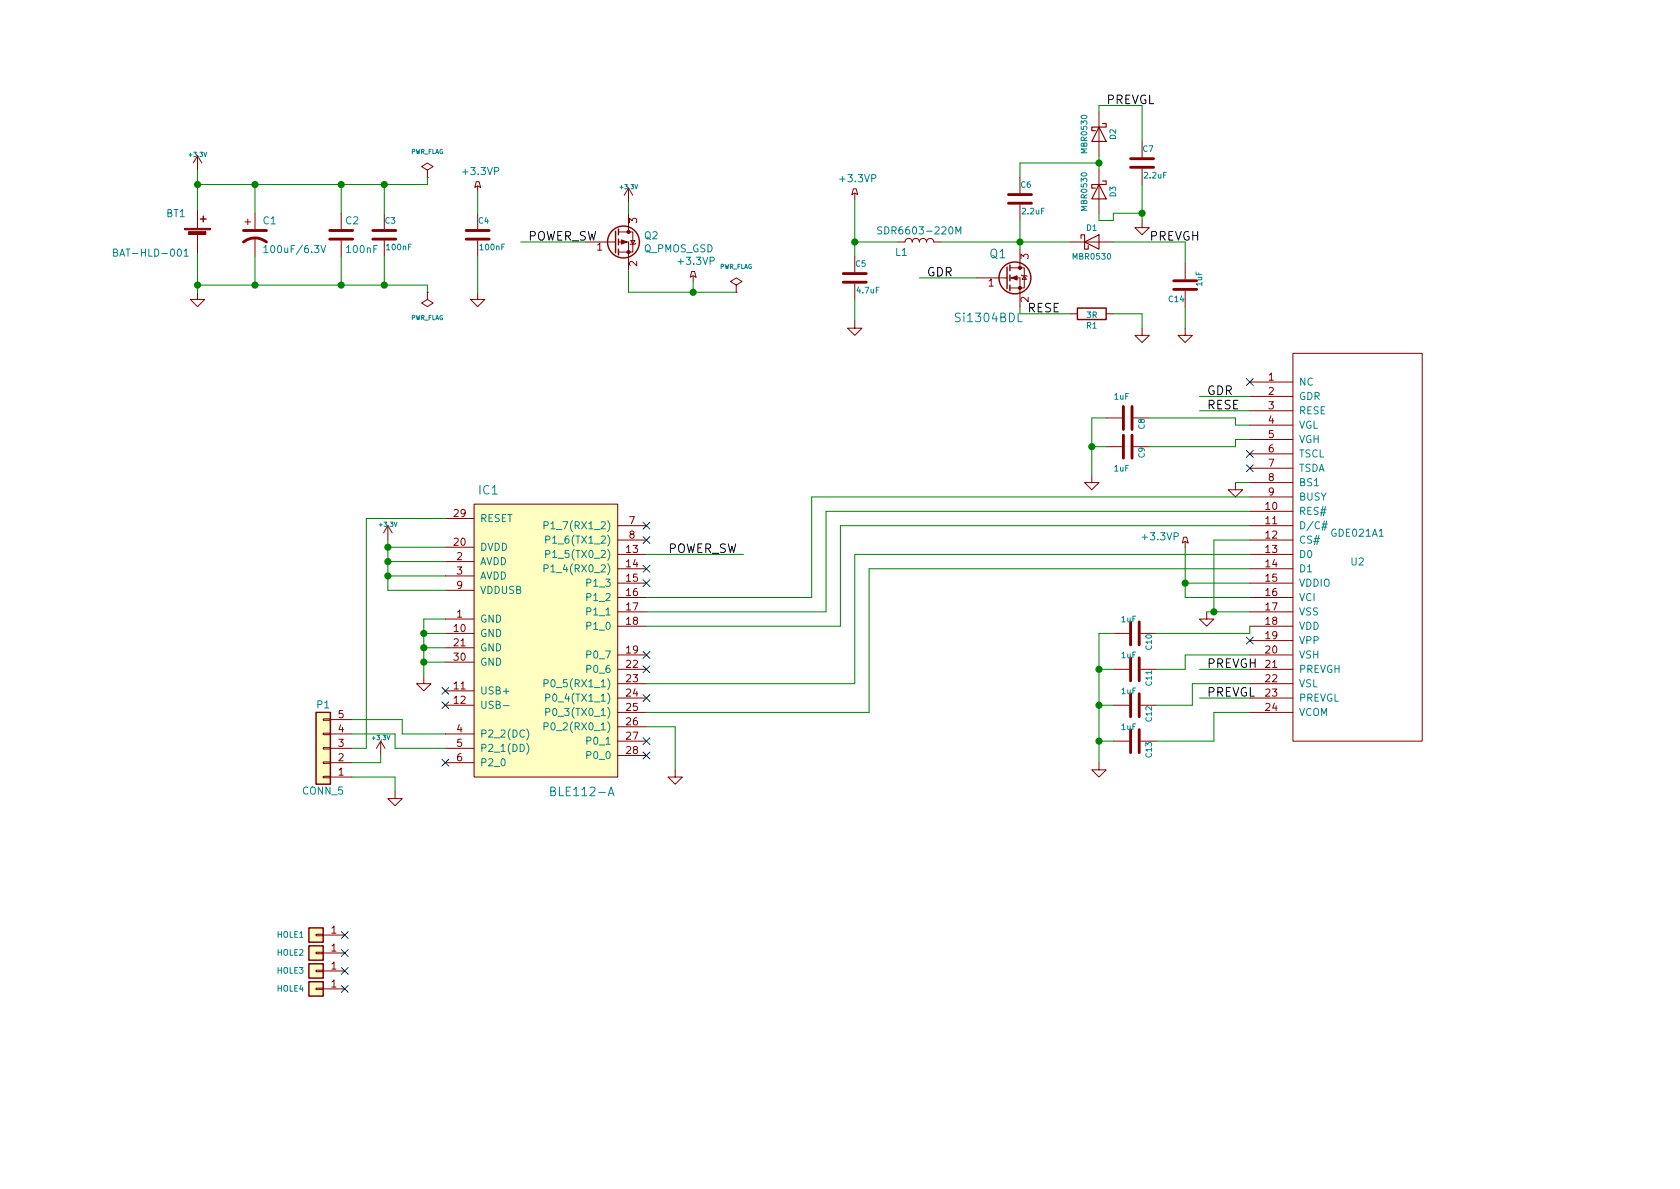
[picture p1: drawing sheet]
EESchema Schematic File Version 4
LIBS:epaperle-cache
EELAYER 26 0
EELAYER END
$Descr A4 11693 8268
encoding utf-8
Sheet 1 1
Title "EpaperLE"
Date ""
Rev "A"
Comp "Pavel Sorejs"
Comment1 ""
Comment2 ""
Comment3 ""
Comment4 ""
$EndDescr
$Comp
L GDE021A1:GDE021A1 U2
U 1 1
P 9450 3800
F 0 "U2" H 9450 3700 50  0000 C CNN
F 1 "GDE021A1" H 9450 3900 50  0000 C CNN
F 2 "Fpc:Hirose_FH12A-24S-0.5SH" H 9450 3800 50  0001 C CNN
F 3 "DOCUMENTATION" H 9450 3800 50  0001 C CNN
	1    9450 3800
	1    0    0    -1  
$EndComp
NoConn ~ 8700 2650
$Comp
L device:C C8
U 1 1
P 7850 2900
F 0 "C8" H 7850 3000 40  0000 L CNN
F 1 "1uF" V 7700 2800 40  0000 L CNN
F 2 "Capacitors_SMD:C_1206" H 7888 2750 30  0001 C CNN
F 3 "" H 7850 2900 60  0000 C CNN
	1    7850 2900
	0    1    1    0   
$EndComp
$Comp
L device:C C9
U 1 1
P 7850 3100
F 0 "C9" H 7850 3200 40  0000 L CNN
F 1 "1uF" V 8000 3000 40  0000 L CNN
F 2 "Capacitors_SMD:C_1206" H 7888 2950 30  0001 C CNN
F 3 "" H 7850 3100 60  0000 C CNN
	1    7850 3100
	0    1    1    0   
$EndComp
$Comp
L power:GND #PWR01
U 1 1
P 7600 3300
F 0 "#PWR01" H 7600 3300 30  0001 C CNN
F 1 "GND" H 7600 3230 30  0001 C CNN
F 2 "" H 7600 3300 60  0000 C CNN
F 3 "" H 7600 3300 60  0000 C CNN
	1    7600 3300
	1    0    0    -1  
$EndComp
$Comp
L power:GND #PWR02
U 1 1
P 8600 3350
F 0 "#PWR02" H 8600 3350 30  0001 C CNN
F 1 "GND" H 8600 3280 30  0001 C CNN
F 2 "" H 8600 3350 60  0000 C CNN
F 3 "" H 8600 3350 60  0000 C CNN
	1    8600 3350
	1    0    0    -1  
$EndComp
$Comp
L power:GND #PWR03
U 1 1
P 8400 4250
F 0 "#PWR03" H 8400 4250 30  0001 C CNN
F 1 "GND" H 8400 4180 30  0001 C CNN
F 2 "" H 8400 4250 60  0000 C CNN
F 3 "" H 8400 4250 60  0000 C CNN
	1    8400 4250
	1    0    0    -1  
$EndComp
$Comp
L device:C C10
U 1 1
P 7900 4400
F 0 "C10" H 7900 4500 40  0000 L CNN
F 1 "1uF" V 7800 4300 40  0000 L CNN
F 2 "Capacitors_SMD:C_1206" H 7938 4250 30  0001 C CNN
F 3 "" H 7900 4400 60  0000 C CNN
	1    7900 4400
	0    1    1    0   
$EndComp
$Comp
L device:C C11
U 1 1
P 7900 4650
F 0 "C11" H 7900 4750 40  0000 L CNN
F 1 "1uF" V 7800 4550 40  0000 L CNN
F 2 "Capacitors_SMD:C_1206" H 7938 4500 30  0001 C CNN
F 3 "" H 7900 4650 60  0000 C CNN
	1    7900 4650
	0    1    1    0   
$EndComp
$Comp
L device:C C12
U 1 1
P 7900 4900
F 0 "C12" H 7900 5000 40  0000 L CNN
F 1 "1uF" V 7800 4800 40  0000 L CNN
F 2 "Capacitors_SMD:C_1206" H 7938 4750 30  0001 C CNN
F 3 "" H 7900 4900 60  0000 C CNN
	1    7900 4900
	0    1    1    0   
$EndComp
$Comp
L device:C C13
U 1 1
P 7900 5150
F 0 "C13" H 7900 5250 40  0000 L CNN
F 1 "1uF" V 7800 5050 40  0000 L CNN
F 2 "Capacitors_SMD:C_1206" H 7938 5000 30  0001 C CNN
F 3 "" H 7900 5150 60  0000 C CNN
	1    7900 5150
	0    1    1    0   
$EndComp
$Comp
L power:GND #PWR04
U 1 1
P 7650 5300
F 0 "#PWR04" H 7650 5300 30  0001 C CNN
F 1 "GND" H 7650 5230 30  0001 C CNN
F 2 "" H 7650 5300 60  0000 C CNN
F 3 "" H 7650 5300 60  0000 C CNN
	1    7650 5300
	1    0    0    -1  
$EndComp
$Comp
L device:D_Schottky D1
U 1 1
P 7600 1675
F 0 "D1" H 7600 1775 40  0000 C CNN
F 1 "MBR0530" H 7600 1575 40  0000 C CNN
F 2 "Diodes_SMD:D_SOD-123" H 7600 1675 60  0001 C CNN
F 3 "" H 7600 1675 60  0000 C CNN
	1    7600 1675
	1    0    0    -1  
$EndComp
$Comp
L device:C C7
U 1 1
P 7950 1125
F 0 "C7" H 7950 1225 40  0000 L CNN
F 1 "2.2uF" H 7956 1040 40  0000 L CNN
F 2 "Capacitors_SMD:C_1206" H 7988 975 30  0001 C CNN
F 3 "" H 7950 1125 60  0000 C CNN
	1    7950 1125
	1    0    0    -1  
$EndComp
$Comp
L power:GND #PWR05
U 1 1
P 7950 1525
F 0 "#PWR05" H 7950 1525 30  0001 C CNN
F 1 "GND" H 7950 1455 30  0001 C CNN
F 2 "" H 7950 1525 60  0000 C CNN
F 3 "" H 7950 1525 60  0000 C CNN
	1    7950 1525
	1    0    0    -1  
$EndComp
$Comp
L power:GND #PWR06
U 1 1
P 8250 2275
F 0 "#PWR06" H 8250 2275 30  0001 C CNN
F 1 "GND" H 8250 2205 30  0001 C CNN
F 2 "" H 8250 2275 60  0000 C CNN
F 3 "" H 8250 2275 60  0000 C CNN
	1    8250 2275
	1    0    0    -1  
$EndComp
$Comp
L device:R R1
U 1 1
P 7600 2175
F 0 "R1" V 7680 2175 40  0000 C CNN
F 1 "3R" V 7607 2176 40  0000 C CNN
F 2 "Resistors_SMD:R_1206" V 7530 2175 30  0001 C CNN
F 3 "" H 7600 2175 30  0000 C CNN
	1    7600 2175
	0    1    1    0   
$EndComp
$Comp
L power:GND #PWR07
U 1 1
P 7950 2275
F 0 "#PWR07" H 7950 2275 30  0001 C CNN
F 1 "GND" H 7950 2205 30  0001 C CNN
F 2 "" H 7950 2275 60  0000 C CNN
F 3 "" H 7950 2275 60  0000 C CNN
	1    7950 2275
	1    0    0    -1  
$EndComp
$Comp
L device:L L1
U 1 1
P 6400 1675
F 0 "L1" V 6325 1800 50  0000 C CNN
F 1 "SDR6603-220M" V 6475 1675 50  0000 C CNN
F 2 "Inductors:SDR6603" H 6400 1675 60  0001 C CNN
F 3 "" H 6400 1675 60  0000 C CNN
	1    6400 1675
	0    -1   -1   0   
$EndComp
$Comp
L device:C C5
U 1 1
P 5950 1925
F 0 "C5" H 5950 2025 40  0000 L CNN
F 1 "4.7uF" H 5956 1840 40  0000 L CNN
F 2 "Capacitors_SMD:C_1206" H 5988 1775 30  0001 C CNN
F 3 "" H 5950 1925 60  0000 C CNN
	1    5950 1925
	1    0    0    -1  
$EndComp
$Comp
L power:GND #PWR08
U 1 1
P 5950 2225
F 0 "#PWR08" H 5950 2225 30  0001 C CNN
F 1 "GND" H 5950 2155 30  0001 C CNN
F 2 "" H 5950 2225 60  0000 C CNN
F 3 "" H 5950 2225 60  0000 C CNN
	1    5950 2225
	1    0    0    -1  
$EndComp
$Comp
L device:C C6
U 1 1
P 7100 1375
F 0 "C6" H 7100 1475 40  0000 L CNN
F 1 "2.2uF" H 7106 1290 40  0000 L CNN
F 2 "Capacitors_SMD:C_1206" H 7138 1225 30  0001 C CNN
F 3 "" H 7100 1375 60  0000 C CNN
	1    7100 1375
	1    0    0    -1  
$EndComp
$Comp
L bluegiga:BLE112-A IC1
U 1 1
P 3800 4450
F 0 "IC1" H 3400 5500 60  0000 C CNN
F 1 "BLE112-A" H 4050 3400 60  0000 C CNN
F 2 "bluegiga:BLE112-A" H 3700 4300 60  0001 C CNN
F 3 "" H 3700 4300 60  0000 C CNN
	1    3800 4450
	1    0    0    -1  
$EndComp
$Comp
L power:GND #PWR09
U 1 1
P 4700 5350
F 0 "#PWR09" H 4700 5350 30  0001 C CNN
F 1 "GND" H 4700 5280 30  0001 C CNN
F 2 "" H 4700 5350 60  0000 C CNN
F 3 "" H 4700 5350 60  0000 C CNN
	1    4700 5350
	1    0    0    -1  
$EndComp
NoConn ~ 4500 3650
NoConn ~ 4500 3750
NoConn ~ 4500 3950
NoConn ~ 4500 4050
NoConn ~ 4500 4550
NoConn ~ 4500 4650
NoConn ~ 4500 4850
NoConn ~ 4500 5150
NoConn ~ 4500 5250
$Comp
L power:GND #PWR010
U 1 1
P 2750 5500
F 0 "#PWR010" H 2750 5500 30  0001 C CNN
F 1 "GND" H 2750 5430 30  0001 C CNN
F 2 "" H 2750 5500 60  0000 C CNN
F 3 "" H 2750 5500 60  0000 C CNN
	1    2750 5500
	1    0    0    -1  
$EndComp
$Comp
L power:GND #PWR011
U 1 1
P 2950 4700
F 0 "#PWR011" H 2950 4700 30  0001 C CNN
F 1 "GND" H 2950 4630 30  0001 C CNN
F 2 "" H 2950 4700 60  0000 C CNN
F 3 "" H 2950 4700 60  0000 C CNN
	1    2950 4700
	1    0    0    -1  
$EndComp
NoConn ~ 3100 5300
NoConn ~ 3100 4900
NoConn ~ 3100 4800
$Comp
L power:+3V3 #PWR012
U 1 1
P 2700 3750
F 0 "#PWR012" H 2700 3710 30  0001 C CNN
F 1 "+3,3V" H 2700 3860 30  0000 C CNN
F 2 "" H 2700 3750 60  0000 C CNN
F 3 "" H 2700 3750 60  0000 C CNN
	1    2700 3750
	1    0    0    -1  
$EndComp
$Comp
L device:Battery_Cell BT1
U 1 1
P 1375 1650
F 0 "BT1" H 1225 1825 50  0000 C CNN
F 1 "BAT-HLD-001" H 1050 1550 50  0000 C CNN
F 2 "bathold:BAT-HLD-001" H 1375 1650 60  0001 C CNN
F 3 "" H 1375 1650 60  0000 C CNN
	1    1375 1650
	1    0    0    -1  
$EndComp
$Comp
L power:+3V3 #PWR013
U 1 1
P 1375 1175
F 0 "#PWR013" H 1375 1135 30  0001 C CNN
F 1 "+3,3V" H 1375 1285 30  0000 C CNN
F 2 "" H 1375 1175 60  0000 C CNN
F 3 "" H 1375 1175 60  0000 C CNN
	1    1375 1175
	1    0    0    -1  
$EndComp
$Comp
L power:GND #PWR014
U 1 1
P 1375 2025
F 0 "#PWR014" H 1375 2025 30  0001 C CNN
F 1 "GND" H 1375 1955 30  0001 C CNN
F 2 "" H 1375 2025 60  0000 C CNN
F 3 "" H 1375 2025 60  0000 C CNN
	1    1375 2025
	1    0    0    -1  
$EndComp
Text Label 7150 2175 0    60   ~ 0
RESE
Text Label 8000 1675 0    60   ~ 0
PREVGH
Text Label 7700 725  0    60   ~ 0
PREVGL
Text Label 6450 1925 0    60   ~ 0
GDR
Text Label 8400 4850 0    60   ~ 0
PREVGL
Text Label 8400 4650 0    60   ~ 0
PREVGH
Text Label 8400 2750 0    60   ~ 0
GDR
Text Label 8400 2850 0    60   ~ 0
RESE
Wire Wire Line
	8000 2900 8600 2900
Wire Wire Line
	8600 2900 8600 2950
Wire Wire Line
	8600 2950 8700 2950
Wire Wire Line
	8000 3100 8600 3100
Wire Wire Line
	8600 3100 8600 3050
Wire Wire Line
	8600 3050 8700 3050
Wire Wire Line
	7600 2900 7700 2900
Wire Wire Line
	7600 2900 7600 3100
Wire Wire Line
	7600 3100 7700 3100
Connection ~ 7600 3100
Wire Wire Line
	8400 4250 8450 4250
Wire Wire Line
	8700 4400 8700 4350
Wire Wire Line
	8050 4400 8700 4400
Wire Wire Line
	8050 4650 8250 4650
Wire Wire Line
	8250 4650 8250 4550
Wire Wire Line
	8250 4550 8700 4550
Wire Wire Line
	8050 4900 8300 4900
Wire Wire Line
	8300 4900 8300 4750
Wire Wire Line
	8300 4750 8700 4750
Wire Wire Line
	8050 5150 8450 5150
Wire Wire Line
	8450 5150 8450 4950
Wire Wire Line
	8450 4950 8700 4950
Wire Wire Line
	7650 4400 7750 4400
Wire Wire Line
	7650 4400 7650 4650
Wire Wire Line
	7650 4650 7750 4650
Connection ~ 7650 4650
Wire Wire Line
	7650 4900 7750 4900
Connection ~ 7650 4900
Wire Wire Line
	7650 5150 7750 5150
Connection ~ 7650 5150
Wire Wire Line
	7950 725  7950 975 
Wire Wire Line
	7950 1275 7950 1475
Connection ~ 7950 1475
Connection ~ 7100 1675
Wire Wire Line
	7100 2125 7100 2175
Wire Wire Line
	7100 2175 7450 2175
Wire Wire Line
	7750 2175 7950 2175
Wire Wire Line
	7950 2175 7950 2275
Wire Wire Line
	5950 1375 5950 1675
Wire Wire Line
	5950 2075 5950 2225
Wire Wire Line
	7100 1525 7100 1675
Wire Wire Line
	7100 1125 7100 1225
Wire Wire Line
	7100 1125 7650 1125
Wire Wire Line
	4500 4950 6050 4950
Wire Wire Line
	6050 4950 6050 3950
Wire Wire Line
	6050 3950 8700 3950
Wire Wire Line
	4500 4750 5950 4750
Wire Wire Line
	5950 4750 5950 3850
Wire Wire Line
	5950 3850 8700 3850
Wire Wire Line
	8700 3750 8450 3750
Wire Wire Line
	8450 3750 8450 4250
Wire Wire Line
	4500 4350 5850 4350
Wire Wire Line
	5850 4350 5850 3650
Wire Wire Line
	5850 3650 8700 3650
Wire Wire Line
	4500 4250 5750 4250
Wire Wire Line
	5750 4250 5750 3550
Wire Wire Line
	5750 3550 8700 3550
Wire Wire Line
	5650 3450 8700 3450
Wire Wire Line
	5650 3450 5650 4150
Wire Wire Line
	5650 4150 4500 4150
Wire Wire Line
	4500 5050 4700 5050
Wire Wire Line
	4700 5050 4700 5350
Wire Wire Line
	3100 4300 2950 4300
Wire Wire Line
	2950 4300 2950 4400
Wire Wire Line
	3100 4400 2950 4400
Connection ~ 2950 4400
Wire Wire Line
	3100 4500 2950 4500
Connection ~ 2950 4500
Wire Wire Line
	3100 4600 2950 4600
Connection ~ 2950 4600
Wire Wire Line
	2700 4100 3100 4100
Wire Wire Line
	2700 4000 3100 4000
Connection ~ 2700 4000
Wire Wire Line
	2700 3900 3100 3900
Connection ~ 2700 3900
Wire Wire Line
	3100 3800 2700 3800
Connection ~ 2700 3800
Wire Wire Line
	1375 1175 1375 1275
Connection ~ 5950 1675
Wire Wire Line
	6800 1925 6400 1925
Wire Wire Line
	8250 3800 8250 4050
Wire Wire Line
	8250 4050 8700 4050
Wire Wire Line
	8250 4150 8700 4150
Connection ~ 8250 4050
Wire Wire Line
	8700 4650 8350 4650
Wire Wire Line
	8700 4850 8350 4850
Wire Wire Line
	8700 2850 8350 2850
Wire Wire Line
	8700 2750 8350 2750
$Comp
L device:CP1 C1
U 1 1
P 1775 1625
F 0 "C1" H 1825 1725 50  0000 L CNN
F 1 "100uF/6.3V" H 1825 1525 50  0000 L CNN
F 2 "Capacitors_Tantalum_SMD:CP_Tantalum_Case-B_EIA-3528-21_Reflow" H 1975 1125 60  0001 C CNN
F 3 "" H 1775 1625 60  0000 C CNN
	1    1775 1625
	1    0    0    -1  
$EndComp
Wire Wire Line
	1775 1775 1775 1975
Connection ~ 1375 1975
Wire Wire Line
	1375 1275 1775 1275
Wire Wire Line
	1775 1275 1775 1475
Connection ~ 1375 1275
$Comp
L device:C C2
U 1 1
P 2375 1625
F 0 "C2" H 2400 1725 50  0000 L CNN
F 1 "100nF" H 2400 1525 50  0000 L CNN
F 2 "Capacitors_SMD:C_1206" H 2413 1475 50  0001 C CNN
F 3 "" H 2375 1625 50  0000 C CNN
	1    2375 1625
	1    0    0    -1  
$EndComp
$Comp
L device:C C3
U 1 1
P 2675 1625
F 0 "C3" H 2675 1725 40  0000 L CNN
F 1 "100nF" H 2681 1540 40  0000 L CNN
F 2 "Capacitors_SMD:C_1206" H 2713 1475 30  0001 C CNN
F 3 "" H 2675 1625 60  0000 C CNN
	1    2675 1625
	1    0    0    -1  
$EndComp
$Comp
L device:C C4
U 1 1
P 3325 1625
F 0 "C4" H 3325 1725 40  0000 L CNN
F 1 "100nF" H 3331 1540 40  0000 L CNN
F 2 "Capacitors_SMD:C_1206" H 3363 1475 30  0001 C CNN
F 3 "" H 3325 1625 60  0000 C CNN
	1    3325 1625
	1    0    0    -1  
$EndComp
Connection ~ 1775 1275
Wire Wire Line
	2675 1275 2675 1475
Connection ~ 2675 1275
Wire Wire Line
	2375 1275 2375 1475
Connection ~ 2375 1275
Wire Wire Line
	2375 1775 2375 1975
Connection ~ 1775 1975
Wire Wire Line
	2675 1775 2675 1975
Connection ~ 2375 1975
Connection ~ 2675 1975
$Comp
L power:PWR_FLAG #FLG017
U 1 1
P 2975 1225
F 0 "#FLG017" H 2975 1320 30  0001 C CNN
F 1 "PWR_FLAG" H 2975 1405 30  0000 C CNN
F 2 "" H 2975 1225 60  0000 C CNN
F 3 "" H 2975 1225 60  0000 C CNN
	1    2975 1225
	1    0    0    -1  
$EndComp
Wire Wire Line
	7650 1525 7750 1525
Wire Wire Line
	7750 1525 7750 1475
Wire Wire Line
	7750 1475 7950 1475
Wire Wire Line
	7650 725  7950 725 
Wire Wire Line
	1375 1975 1775 1975
Wire Wire Line
	2550 3600 3100 3600
Wire Wire Line
	2700 3750 2700 3800
Wire Wire Line
	2450 5400 2750 5400
Wire Wire Line
	2750 5400 2750 5500
$Comp
L device:D_Schottky D2
U 1 1
P 7650 925
F 0 "D2" H 7650 1025 40  0000 C CNN
F 1 "MBR0530" H 7650 825 40  0000 C CNN
F 2 "Diodes_SMD:D_SOD-123" H 7650 925 60  0001 C CNN
F 3 "" H 7650 925 60  0000 C CNN
	1    7650 925 
	0    1    1    0   
$EndComp
$Comp
L device:D_Schottky D3
U 1 1
P 7650 1325
F 0 "D3" H 7650 1425 40  0000 C CNN
F 1 "MBR0530" H 7650 1225 40  0000 C CNN
F 2 "Diodes_SMD:D_SOD-123" H 7650 1325 60  0001 C CNN
F 3 "" H 7650 1325 60  0000 C CNN
	1    7650 1325
	0    1    1    0   
$EndComp
$Comp
L device:Q_NMOS_GSD Q1
U 1 1
P 7000 1925
F 0 "Q1" H 7010 2095 60  0000 R CNN
F 1 "Si1304BDL" H 7125 1650 60  0000 R CNN
F 2 "TO_SOT_Packages_SMD:SOT-323_SC-70" H 7000 1925 60  0001 C CNN
F 3 "" H 7000 1925 60  0000 C CNN
	1    7000 1925
	1    0    0    -1  
$EndComp
$Comp
L device:C C14
U 1 1
P 8250 1975
F 0 "C14" H 8250 2075 40  0000 L CNN
F 1 "1uF" V 8150 1875 40  0000 L CNN
F 2 "Capacitors_SMD:C_1206" H 8288 1825 30  0001 C CNN
F 3 "" H 8250 1975 60  0000 C CNN
	1    8250 1975
	-1   0    0    1   
$EndComp
Wire Wire Line
	8250 1675 8250 1825
Wire Wire Line
	8250 2125 8250 2275
$Comp
L conn:Conn_01x01 HOLE1
U 1 1
P 2200 6500
F 0 "HOLE1" H 2280 6500 40  0000 L CNN
F 1 "HOLE" H 2200 6555 30  0001 C CNN
F 2 "Mounting_Holes:MountingHole_3.2mm_M3_Pad" H 2200 6500 60  0001 C CNN
F 3 "" H 2200 6500 60  0000 C CNN
	1    2200 6500
	-1   0    0    1   
$EndComp
$Comp
L conn:Conn_01x01 HOLE2
U 1 1
P 2200 6625
F 0 "HOLE2" H 2280 6625 40  0000 L CNN
F 1 "HOLE" H 2200 6680 30  0001 C CNN
F 2 "Mounting_Holes:MountingHole_3.2mm_M3_Pad" H 2200 6625 60  0001 C CNN
F 3 "" H 2200 6625 60  0000 C CNN
	1    2200 6625
	-1   0    0    1   
$EndComp
$Comp
L conn:Conn_01x01 HOLE3
U 1 1
P 2200 6750
F 0 "HOLE3" H 2280 6750 40  0000 L CNN
F 1 "HOLE" H 2200 6805 30  0001 C CNN
F 2 "Mounting_Holes:MountingHole_3.2mm_M3_Pad" H 2200 6750 60  0001 C CNN
F 3 "" H 2200 6750 60  0000 C CNN
	1    2200 6750
	-1   0    0    1   
$EndComp
$Comp
L conn:Conn_01x01 HOLE4
U 1 1
P 2200 6875
F 0 "HOLE4" H 2280 6875 40  0000 L CNN
F 1 "HOLE" H 2200 6930 30  0001 C CNN
F 2 "Mounting_Holes:MountingHole_3.2mm_M3_Pad" H 2200 6875 60  0001 C CNN
F 3 "" H 2200 6875 60  0000 C CNN
	1    2200 6875
	-1   0    0    1   
$EndComp
NoConn ~ 2400 6500
NoConn ~ 2400 6625
NoConn ~ 2400 6750
NoConn ~ 2400 6875
$Comp
L conn:Conn_01x05 P1
U 1 1
P 2250 5200
F 0 "P1" H 2250 4900 50  0000 C CNN
F 1 "CONN_5" H 2250 5500 50  0000 C CNN
F 2 "smd_pads_array:PAD_1.5mm*2.5mm_5x100mil" H 2250 5500 60  0001 C CNN
F 3 "" H 2250 5200 60  0000 C CNN
	1    2250 5200
	-1   0    0    1   
$EndComp
Wire Wire Line
	3100 5100 2800 5100
Wire Wire Line
	2800 5100 2800 5000
Wire Wire Line
	2800 5000 2450 5000
Wire Wire Line
	3100 5200 2750 5200
Wire Wire Line
	2750 5200 2750 5100
Wire Wire Line
	2750 5100 2450 5100
Wire Wire Line
	2450 5200 2550 5200
Wire Wire Line
	2550 5200 2550 3600
$Comp
L power:+3V3 #PWR019
U 1 1
P 2650 5250
F 0 "#PWR019" H 2650 5210 30  0001 C CNN
F 1 "+3,3V" H 2650 5375 30  0000 C CNN
F 2 "" H 2650 5250 60  0000 C CNN
F 3 "" H 2650 5250 60  0000 C CNN
	1    2650 5250
	1    0    0    -1  
$EndComp
Wire Wire Line
	2450 5300 2650 5300
Wire Wire Line
	2650 5300 2650 5250
NoConn ~ 8700 3150
NoConn ~ 8700 3250
NoConn ~ 8700 4450
Connection ~ 8450 4250
Wire Wire Line
	8700 3350 8600 3350
Wire Wire Line
	7600 3100 7600 3300
Wire Wire Line
	7650 4650 7650 4900
Wire Wire Line
	7650 4900 7650 5150
Wire Wire Line
	7650 5150 7650 5300
Wire Wire Line
	7950 1475 7950 1525
Wire Wire Line
	7100 1675 7100 1725
Wire Wire Line
	2950 4400 2950 4500
Wire Wire Line
	2950 4500 2950 4600
Wire Wire Line
	2950 4600 2950 4700
Wire Wire Line
	2700 4000 2700 4100
Wire Wire Line
	2700 3900 2700 4000
Wire Wire Line
	2700 3800 2700 3900
Wire Wire Line
	5950 1675 5950 1775
Wire Wire Line
	8250 4050 8250 4150
Wire Wire Line
	1375 1975 1375 2025
Wire Wire Line
	1775 1275 2375 1275
Wire Wire Line
	2675 1275 2975 1275
Wire Wire Line
	2375 1275 2675 1275
Wire Wire Line
	1775 1975 2375 1975
Wire Wire Line
	2375 1975 2675 1975
Wire Wire Line
	2675 1975 2975 1975
Wire Wire Line
	8450 4250 8700 4250
Wire Wire Line
	1375 1275 1375 1450
Wire Wire Line
	1375 1750 1375 1975
Wire Wire Line
	6550 1675 7100 1675
Wire Wire Line
	5950 1675 6250 1675
Wire Wire Line
	7100 1675 7450 1675
Wire Wire Line
	7750 1675 8250 1675
Wire Wire Line
	7650 1525 7650 1475
Wire Wire Line
	7650 1075 7650 1125
Wire Wire Line
	7650 1125 7650 1175
Connection ~ 7650 1125
Wire Wire Line
	7650 775  7650 725 
$Comp
L power:PWR_FLAG #FLG01
U 1 1
P 2975 2025
F 0 "#FLG01" H 2975 2120 30  0001 C CNN
F 1 "PWR_FLAG" H 2975 2205 30  0000 C CNN
F 2 "" H 2975 2025 60  0000 C CNN
F 3 "" H 2975 2025 60  0000 C CNN
	1    2975 2025
	-1   0    0    1   
$EndComp
Wire Wire Line
	2975 1225 2975 1275
Wire Wire Line
	2975 2025 2975 1975
$Comp
L device:Q_PMOS_GSD Q2
U 1 1
P 4275 1675
F 0 "Q2" H 4481 1721 50  0000 L CNN
F 1 "Q_PMOS_GSD" H 4481 1630 50  0000 L CNN
F 2 "TO_SOT_Packages_SMD:SOT-323_SC-70" H 4475 1775 50  0001 C CNN
F 3 "" H 4275 1675 50  0001 C CNN
	1    4275 1675
	1    0    0    -1  
$EndComp
$Comp
L power:+3.3VP #PWR015
U 1 1
P 4825 1950
F 0 "#PWR015" H 4975 1900 50  0001 C CNN
F 1 "+3.3VP" H 4845 2093 50  0000 C CNN
F 2 "" H 4825 1950 50  0001 C CNN
F 3 "" H 4825 1950 50  0001 C CNN
	1    4825 1950
	1    0    0    -1  
$EndComp
$Comp
L power:+3V3 #PWR016
U 1 1
P 4375 1400
F 0 "#PWR016" H 4375 1360 30  0001 C CNN
F 1 "+3,3V" H 4375 1510 30  0000 C CNN
F 2 "" H 4375 1400 60  0000 C CNN
F 3 "" H 4375 1400 60  0000 C CNN
	1    4375 1400
	1    0    0    -1  
$EndComp
Wire Wire Line
	4375 1400 4375 1475
$Comp
L power:+3.3VP #PWR017
U 1 1
P 5950 1375
F 0 "#PWR017" H 6100 1325 50  0001 C CNN
F 1 "+3.3VP" H 5970 1518 50  0000 C CNN
F 2 "" H 5950 1375 50  0001 C CNN
F 3 "" H 5950 1375 50  0001 C CNN
	1    5950 1375
	1    0    0    -1  
$EndComp
Text Label 3675 1675 0    60   ~ 0
POWER_SW
Wire Wire Line
	3625 1675 4075 1675
Wire Wire Line
	4500 3850 5175 3850
Text Label 4650 3850 0    60   ~ 0
POWER_SW
$Comp
L power:+3.3VP #PWR018
U 1 1
P 8250 3800
F 0 "#PWR018" H 8400 3750 50  0001 C CNN
F 1 "+3.3VP" H 8075 3875 50  0000 C CNN
F 2 "" H 8250 3800 50  0001 C CNN
F 3 "" H 8250 3800 50  0001 C CNN
	1    8250 3800
	1    0    0    -1  
$EndComp
$Comp
L power:+3.3VP #PWR020
U 1 1
P 3325 1325
F 0 "#PWR020" H 3475 1275 50  0001 C CNN
F 1 "+3.3VP" H 3345 1468 50  0000 C CNN
F 2 "" H 3325 1325 50  0001 C CNN
F 3 "" H 3325 1325 50  0001 C CNN
	1    3325 1325
	1    0    0    -1  
$EndComp
$Comp
L power:GND #PWR021
U 1 1
P 3325 2025
F 0 "#PWR021" H 3325 2025 30  0001 C CNN
F 1 "GND" H 3325 1955 30  0001 C CNN
F 2 "" H 3325 2025 60  0000 C CNN
F 3 "" H 3325 2025 60  0000 C CNN
	1    3325 2025
	1    0    0    -1  
$EndComp
Wire Wire Line
	3325 1325 3325 1475
Wire Wire Line
	3325 1775 3325 2025
$Comp
L power:PWR_FLAG #FLG02
U 1 1
P 5125 2025
F 0 "#FLG02" H 5125 2120 30  0001 C CNN
F 1 "PWR_FLAG" H 5125 2205 30  0000 C CNN
F 2 "" H 5125 2025 60  0000 C CNN
F 3 "" H 5125 2025 60  0000 C CNN
	1    5125 2025
	1    0    0    -1  
$EndComp
Wire Wire Line
	4825 2025 5125 2025
Wire Wire Line
	4375 2025 4825 2025
Wire Wire Line
	4375 1875 4375 2025
Connection ~ 4825 2025
Wire Wire Line
	4825 1950 4825 2025
$EndSCHEMATC
